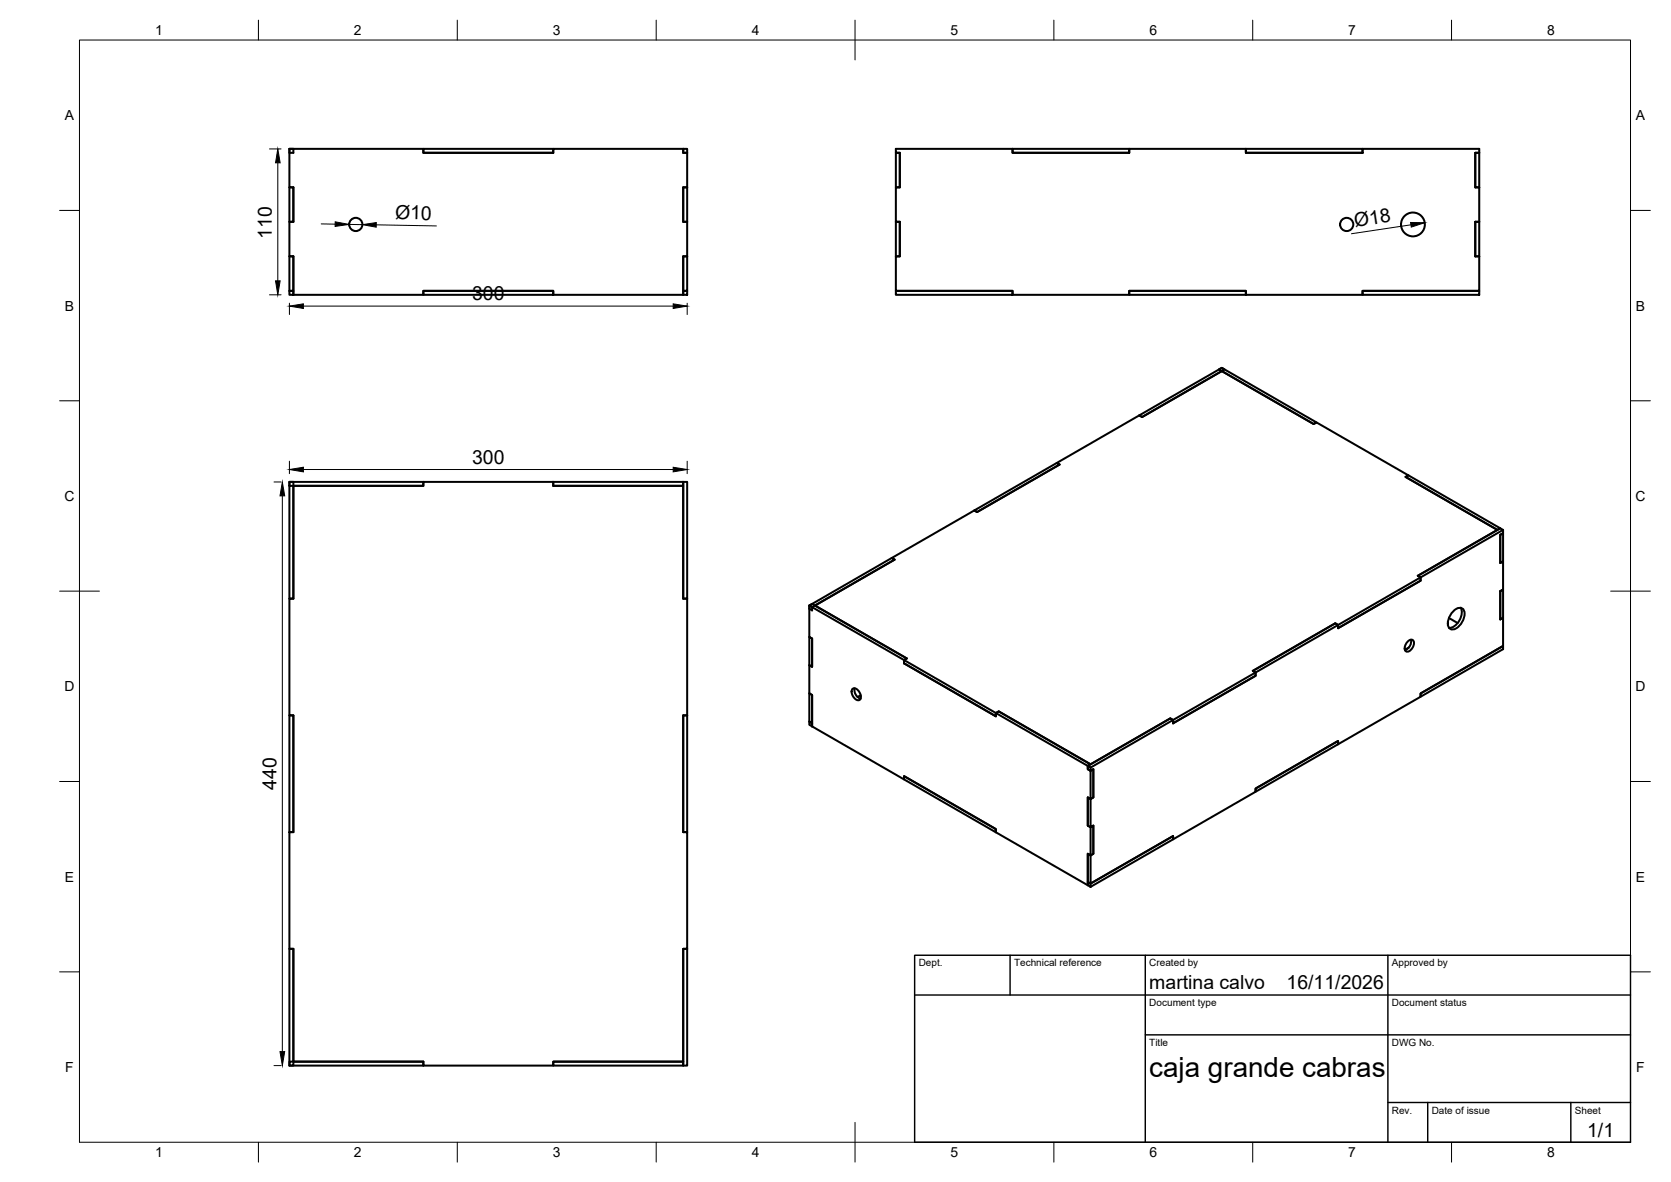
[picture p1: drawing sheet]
<svg xmlns="http://www.w3.org/2000/svg" width="420mm" height="297mm" viewBox="0 0 420 297" stroke-linecap="round" stroke-linejoin="round" font-family="sans-serif">
<!-- layer: Visible -->
<g fill="none" stroke="#000" stroke-width=".51">
<path d="M72.8 37.4h33.6v1h32.7v-1h32.7M72.8 37.4v9.7h1v8.6h-1v8.7h1v9.7M72.8 37.4h1v1h-1zM106.4 37.4h32.7v1h-32.7zM171.8 37.4v1h1v8.7h-1v8.6h1v8.7h-1v9.7h-32.7v-1h-32.7v1h-32.6M171.8 37.4h1v1h-1zM225.3 38.4h1v8.7h-1zM254.6 37.4h29.3v1h-29.3zM313.3 37.4h29.3v1h-29.3zM342.6 38.4h-29.3v-1h-29.4v1h-29.3v-1h-29.3v1h1v8.7h-1v8.6h1v8.7h-1v8.7h29.3v1h29.3v-1h29.4v1h29.3v-1h29.3v-8.7M342.6 38.4v-1h29.3v27M370.9 38.4h1h-1v8.7h1h-1z"/>
<path d="M72.8 47.1h1v8.6h-1zM171.8 47.1h1v8.6h-1zM225.3 55.7h1v8.7h-1zM371.9 55.7h-1v8.7h1M72.8 64.4h1v8.7h-1zM72.8 73.1h1v1h-1zM106.4 73.1h32.7v1h-32.7zM171.8 73.1h1v1h-1zM171.8 64.4h1v8.7h-1zM225.3 73.1h29.3v1h-29.3zM283.9 73.1h29.4v1h-29.4zM342.6 73.1h29.3v1h-29.3z"/>
<path d="M306.5 92.8l.7-.4 23.8 13.8-.7 .4zM286.5 104.4l20.7-12 .7 .4-20.7 12zM353.4 119.9l.7-.4 23.1 13.3-.7 .4zM72.8 121.1h1v29.3h-1zM72.8 121.1h33.6v1h-33.6zM73.8 122.1h32.6v-1h32.7v1h32.7v28.3h1v29.4h-1v29.3h1v29.3h-1v28.4h-32.7v1h-32.7v-1h-32.6v-28.4h-1v-29.3h1v-29.3h-1v-29.4h1zM139.1 121.1h32.7v1h-32.7zM171.8 121.1h1v29.3h-1zM245 128.3l20.7-12 .7 .4-20.7 12zM377.2 134.4l.7-.4-.7 .4v7.1l.7-.4-.7 .4zM377.9 133.2v22M203.5 152.2l20.7-12 .7 .4-20.7 12v.8l-.7-.4z"/>
<path d="M203.5 152.2l.7-.4 23.8 13.7-.7 .4v.8l23.1 13.3v-.8l.7-.4 23.1 13.3-.7 .4zM204.2 152.6l-.7-.4v7.9l.7 .4v7.1l-.7-.4v7.1l.7 .4v7.8M336.4 157.9l20.8-12v-.8l-.7-.4 20.7-11.9 .7 .4-103.7 59.7-.7-.4v.8l.7 .4v7.1l-.7-.4v7.1l.7 .4v7.1l-.7-.4v7.9l-23.1-13.3v-.8l-23.1-13.4v.9l-23.1-13.4M336.4 157.9l20.8-12v-.8l-.7-.4 20-11.5-23.1-13.3 .7-.4-23.1-13.3-.7 .4-23.1-13.3-20 11.5-.7-.4-20.8 11.9 .7 .4-20.7 12-.7-.4-20.8 11.9 .7 .4-20 11.6 23.1 13.3-.7 .4v.8M336.4 157.9v-.8l-.7-.5-20.7 12 .7 .4v.8l-20.7 12M364.3 155.3l2.2 1.3M365.2 153.8a1.8 1.8 0 0 1 2.8-.6 3.9 3.9 0 0 1-2.9 5 1.81 1.81 0 0 1-.8-2.7zM367.3 152.7a3.9 3.9 0 0 1-2.9 5.1M377.9 155.2v7.1l-20.7 12v.8l-20.8 11.9v-.8l-20.7 12v.8l-20.7 11.9v-.8l-20.8 11.9v-7l.7-.4v-7.1l-.7 .4v-7.1l.7-.4v-7.1l-.7 .4v-.8M377.9 148.2l-.7 .4v7l.7-.4M72.8 179.8h1v29.3h-1zM171.8 179.8h1v29.3h-1z"/>
<path d="M203.5 160.1l.7 .4v7.1l-.7-.4zM203.5 174.3l.7 .4v7l-.7-.4zM214.3 173.1a1.43 1.43 0 0 1 1.9 1.1 1.27 1.27 0 0 1-.2 1.8 2.05 2.05 0 0 1-1.7-2.9zM214.9 173a2.32 2.32 0 0 0 1.5 2.6M216.4 174.7l-.8 .5M227.3 166.7l23.1 13.3v-.8l.7-.4 23.1 13.3 20.1-11.6 .7 .4v.9M354 161.2a.86 .86 0 0 1 1.5 0 2.16 2.16 0 0 1-1.8 2.6 1.44 1.44 0 0 1 0-2.2zM354.2 162.7l-1 .5M354.8 160.8a2.32 2.32 0 0 1-1.5 2.6M357.2 174.3l20.7-12v.8l-20.7 12zM203.5 181.3l.7 .4v.8l-.7-.4zM227.3 195l23.1 13.4v.8l-23.1-13.3z"/>
<path d="M295 181.8v-.9l-.7-.4-20.8 12v.8l.7 .4 .7-.4v7.1l-.7 .4-.7-.4v7.1l.7 .4 .7-.4v7.1l-.7 .4-.7-.4v7l.7 .4 20.8-11.9v.8l-20.8 12M315.7 198.2l20.7-12v.8l-20.7 12zM72.8 238.4h1v29.4h-1zM171.8 238.4h1v29.4h-1zM273.5 221.6l.7 .4v.9l-.7-.4zM72.8 266.8h33.6v1h-33.6zM139.1 266.8h32.7v1h-32.7z"/>
<circle cx="89.5" cy="56.4" r="1.66"/>
<circle cx="338.6" cy="56.4" r="1.66"/>
<circle cx="355.3" cy="56.4" r="3"/>
</g>
<!-- layer: BORDER -->
<g fill="none" stroke="#000" stroke-width=".25">
<path d="M20 10.1h390v276.9h-390zM65 5.1v5M115 5.1v5M165 5.1v5M215 5.1v10M265 5.1v5M315 5.1v5M365 5.1v5M15 52.9h5M410 52.9h5M15 100.7h5M410 100.7h5"/>
<path d="M15 148.6h10M405 148.6h10M15 196.4h5M410 196.4h5M15 244.2h5M410 244.2h5M65 287v5M115 287v5M165 287v5M215 282.1v9.9M265 287v5M315 287v5"/>
<path d="M365 287v5"/>
</g>
<!-- layer: TITLEBLOCK -->
<path d="M230 240.1h180v46.9h-180zM230 250h180M254 240.1v9.9M288 240.1v46.9M349 240.1v46.9M288 260.1h122M349 277.1h61M359 277.1v9.9M395 277.1v9.9" fill="none" stroke="#000" stroke-width=".36"/>
<!-- layer: FD_Dimensions -->
<g fill="none" stroke="#000" stroke-width=".25">
<path d="M67.8 37.4h2.9M69.8 40.9v29.7M80.8 56.3h3.5M87.8 56.4l3.3 .1M94.6 56.5l15.1 .3M354.8 56.5l-15 2.2M67.8 74.1h2.9M72.8 76.2v2.8M76.3 76.9h93M172.8 76.2v2.8M72.8 115.9v3.1M76.3 118h93"/>
<path d="M172.8 115.9v3.1M68.9 121.1h1.8M71 124.6v139.7M68.9 267.8h1.8"/>
</g>
<path d="M69.8 37.4l.6 3.5h-1.1zM84.3 55.7l3.5 .7-3.5 .5zM91.1 56.5l3.5-.6v1.2zM354.7 55.9l3.5 .1-3.3 1.1zM69.3 70.6h1.1l-.6 3.5zM72.8 76.9l3.5-.5v1.1zM169.3 76.4l3.5 .5-3.5 .6zM72.8 118l3.5-.6v1.2zM169.3 117.4l3.5 .6-3.5 .6zM71 121.1l.6 3.5h-1.2zM70.4 264.3h1.2l-.6 3.5z" fill="#000" stroke="#000" stroke-width=".25"/>
<text font-size="7" x="289" y="270.6">caja grande cabras</text>
<g font-size="4.9">
<text x="68.4" y="60" transform="rotate(-90 68.4 60)">110</text>
<text x="99.3" y="55.1" transform="rotate(1 99.3 55.1)">Ø10</text>
<text x="340.8" y="57.1" transform="rotate(-9 340.8 57.1)">Ø18</text>
<text x="118.7" y="75.5">300</text>
<text x="118.7" y="116.5">300</text>
<text x="69.5" y="198.4" transform="rotate(-90 69.5 198.4)">440</text>
<text x="289" y="248.5">martina calvo</text>
<text x="323.5" y="248.5">16/11/2026</text>
<text x="399.1" y="285.7">1/1</text>
</g>
<g font-size="3.5">
<text x="39" y="8.8">1</text>
<text x="89" y="8.8">2</text>
<text x="139" y="8.8">3</text>
<text x="189" y="8.8">4</text>
<text x="239" y="8.8">5</text>
<text x="289" y="8.8">6</text>
<text x="339" y="8.8">7</text>
<text x="389" y="8.8">8</text>
<text x="16.3" y="30.2">A</text>
<text x="411.3" y="30.2">A</text>
<text x="16.3" y="78">B</text>
<text x="411.3" y="78">B</text>
<text x="16.2" y="125.9">C</text>
<text x="411.2" y="125.9">C</text>
<text x="16.2" y="173.7">D</text>
<text x="411.2" y="173.7">D</text>
<text x="16.3" y="221.6">E</text>
<text x="411.3" y="221.6">E</text>
<text x="16.4" y="269.4">F</text>
<text x="411.4" y="269.4">F</text>
<text x="39" y="290.8">1</text>
<text x="89" y="290.8">2</text>
<text x="139" y="290.8">3</text>
<text x="189" y="290.8">4</text>
<text x="239" y="290.8">5</text>
<text x="289" y="290.8">6</text>
<text x="339" y="290.8">7</text>
<text x="389" y="290.8">8</text>
</g>
<g font-size="2.5">
<text x="231" y="242.9">Dept.</text>
<text x="255" y="242.9">Technical reference</text>
<text x="289" y="242.9">Created by</text>
<text x="350" y="242.9">Approved by</text>
<text x="289" y="252.8">Document type</text>
<text x="350" y="252.8">Document status</text>
<text x="289" y="262.9">Title</text>
<text x="350" y="262.9">DWG No.</text>
<text x="350" y="279.9">Rev.</text>
<text x="360" y="279.9">Date of issue</text>
<text x="396" y="279.9">Sheet</text>
</g>
</svg>
